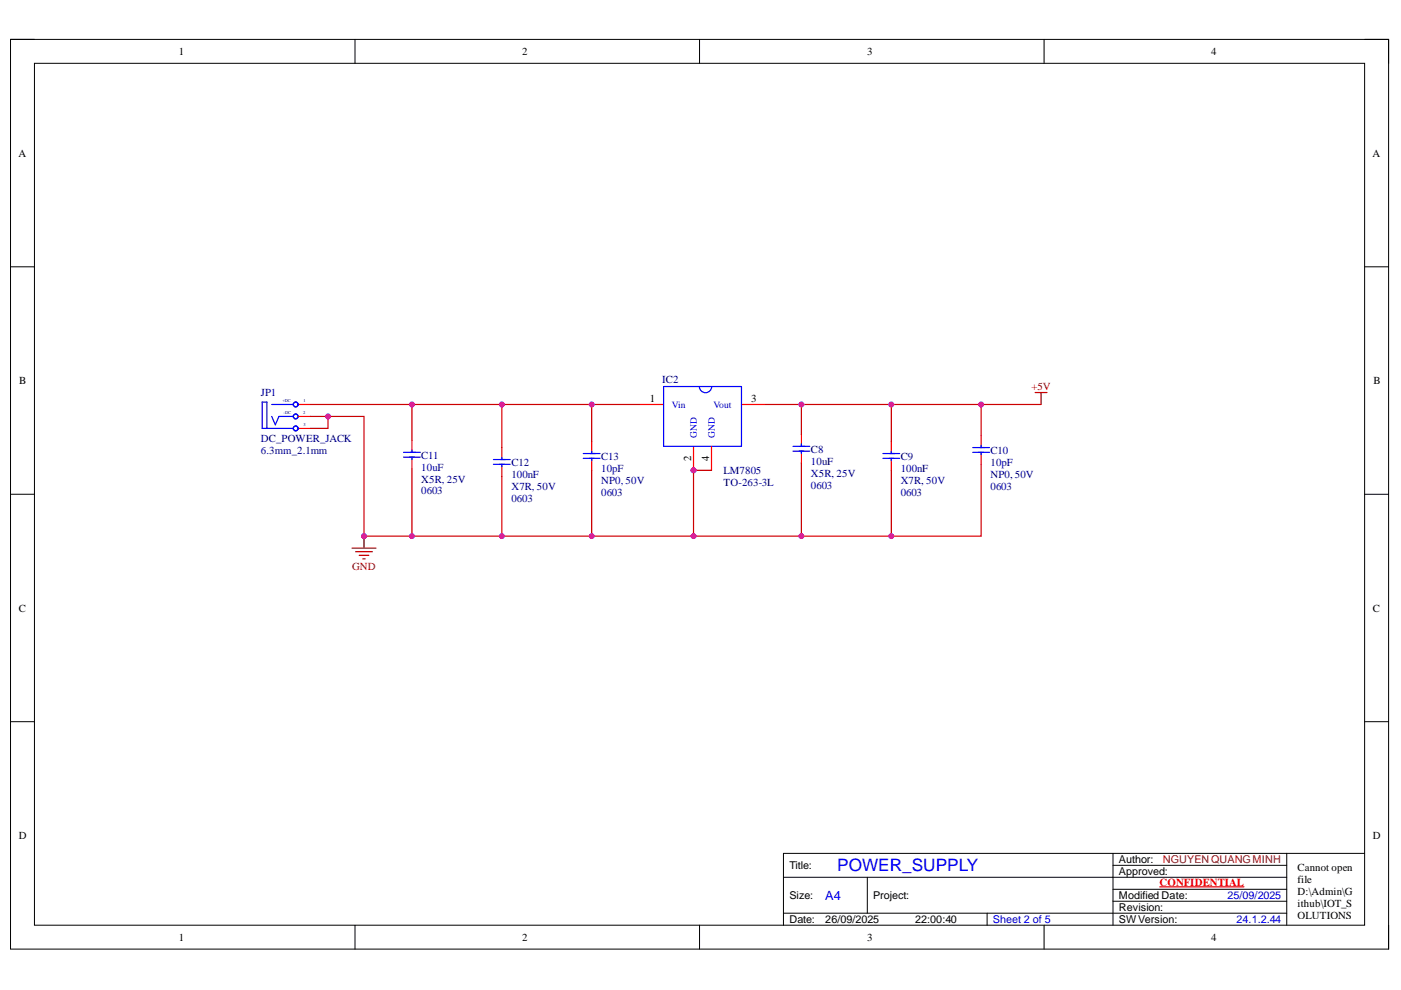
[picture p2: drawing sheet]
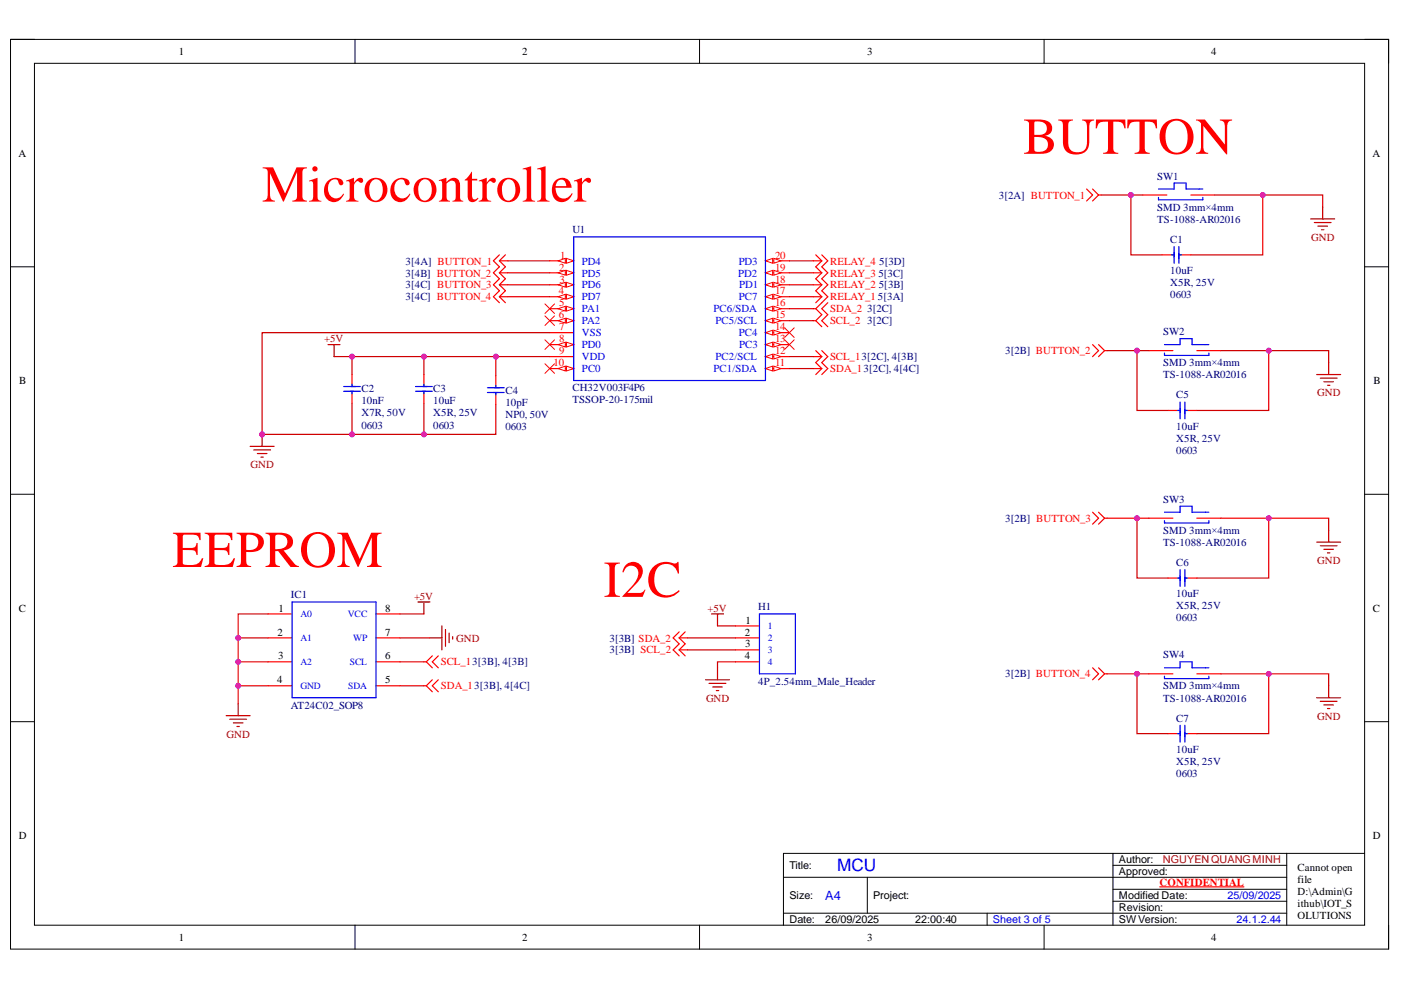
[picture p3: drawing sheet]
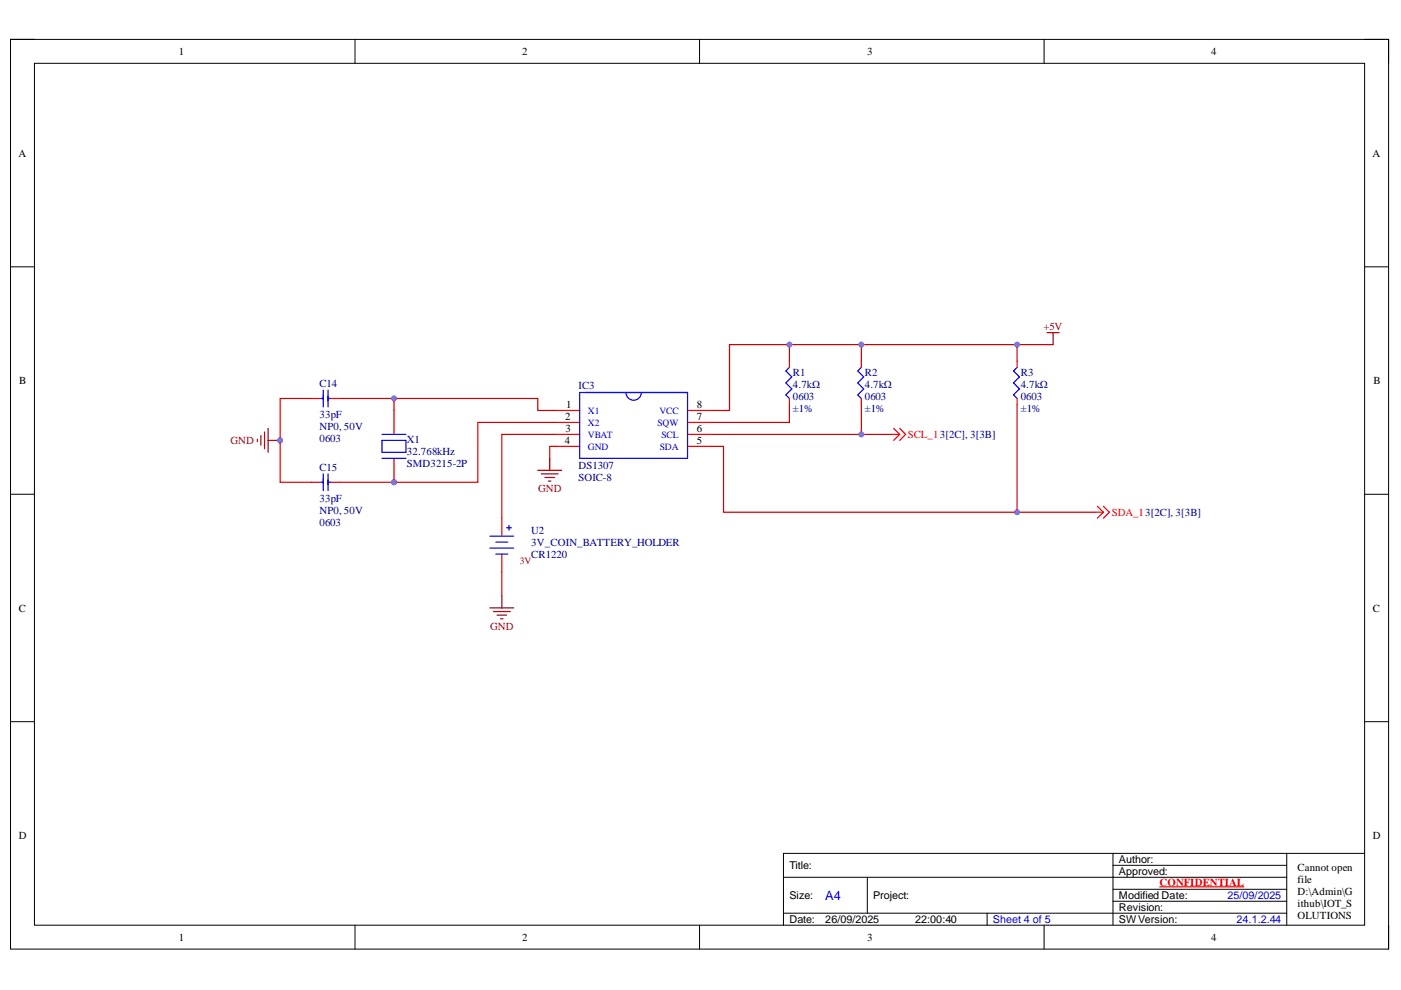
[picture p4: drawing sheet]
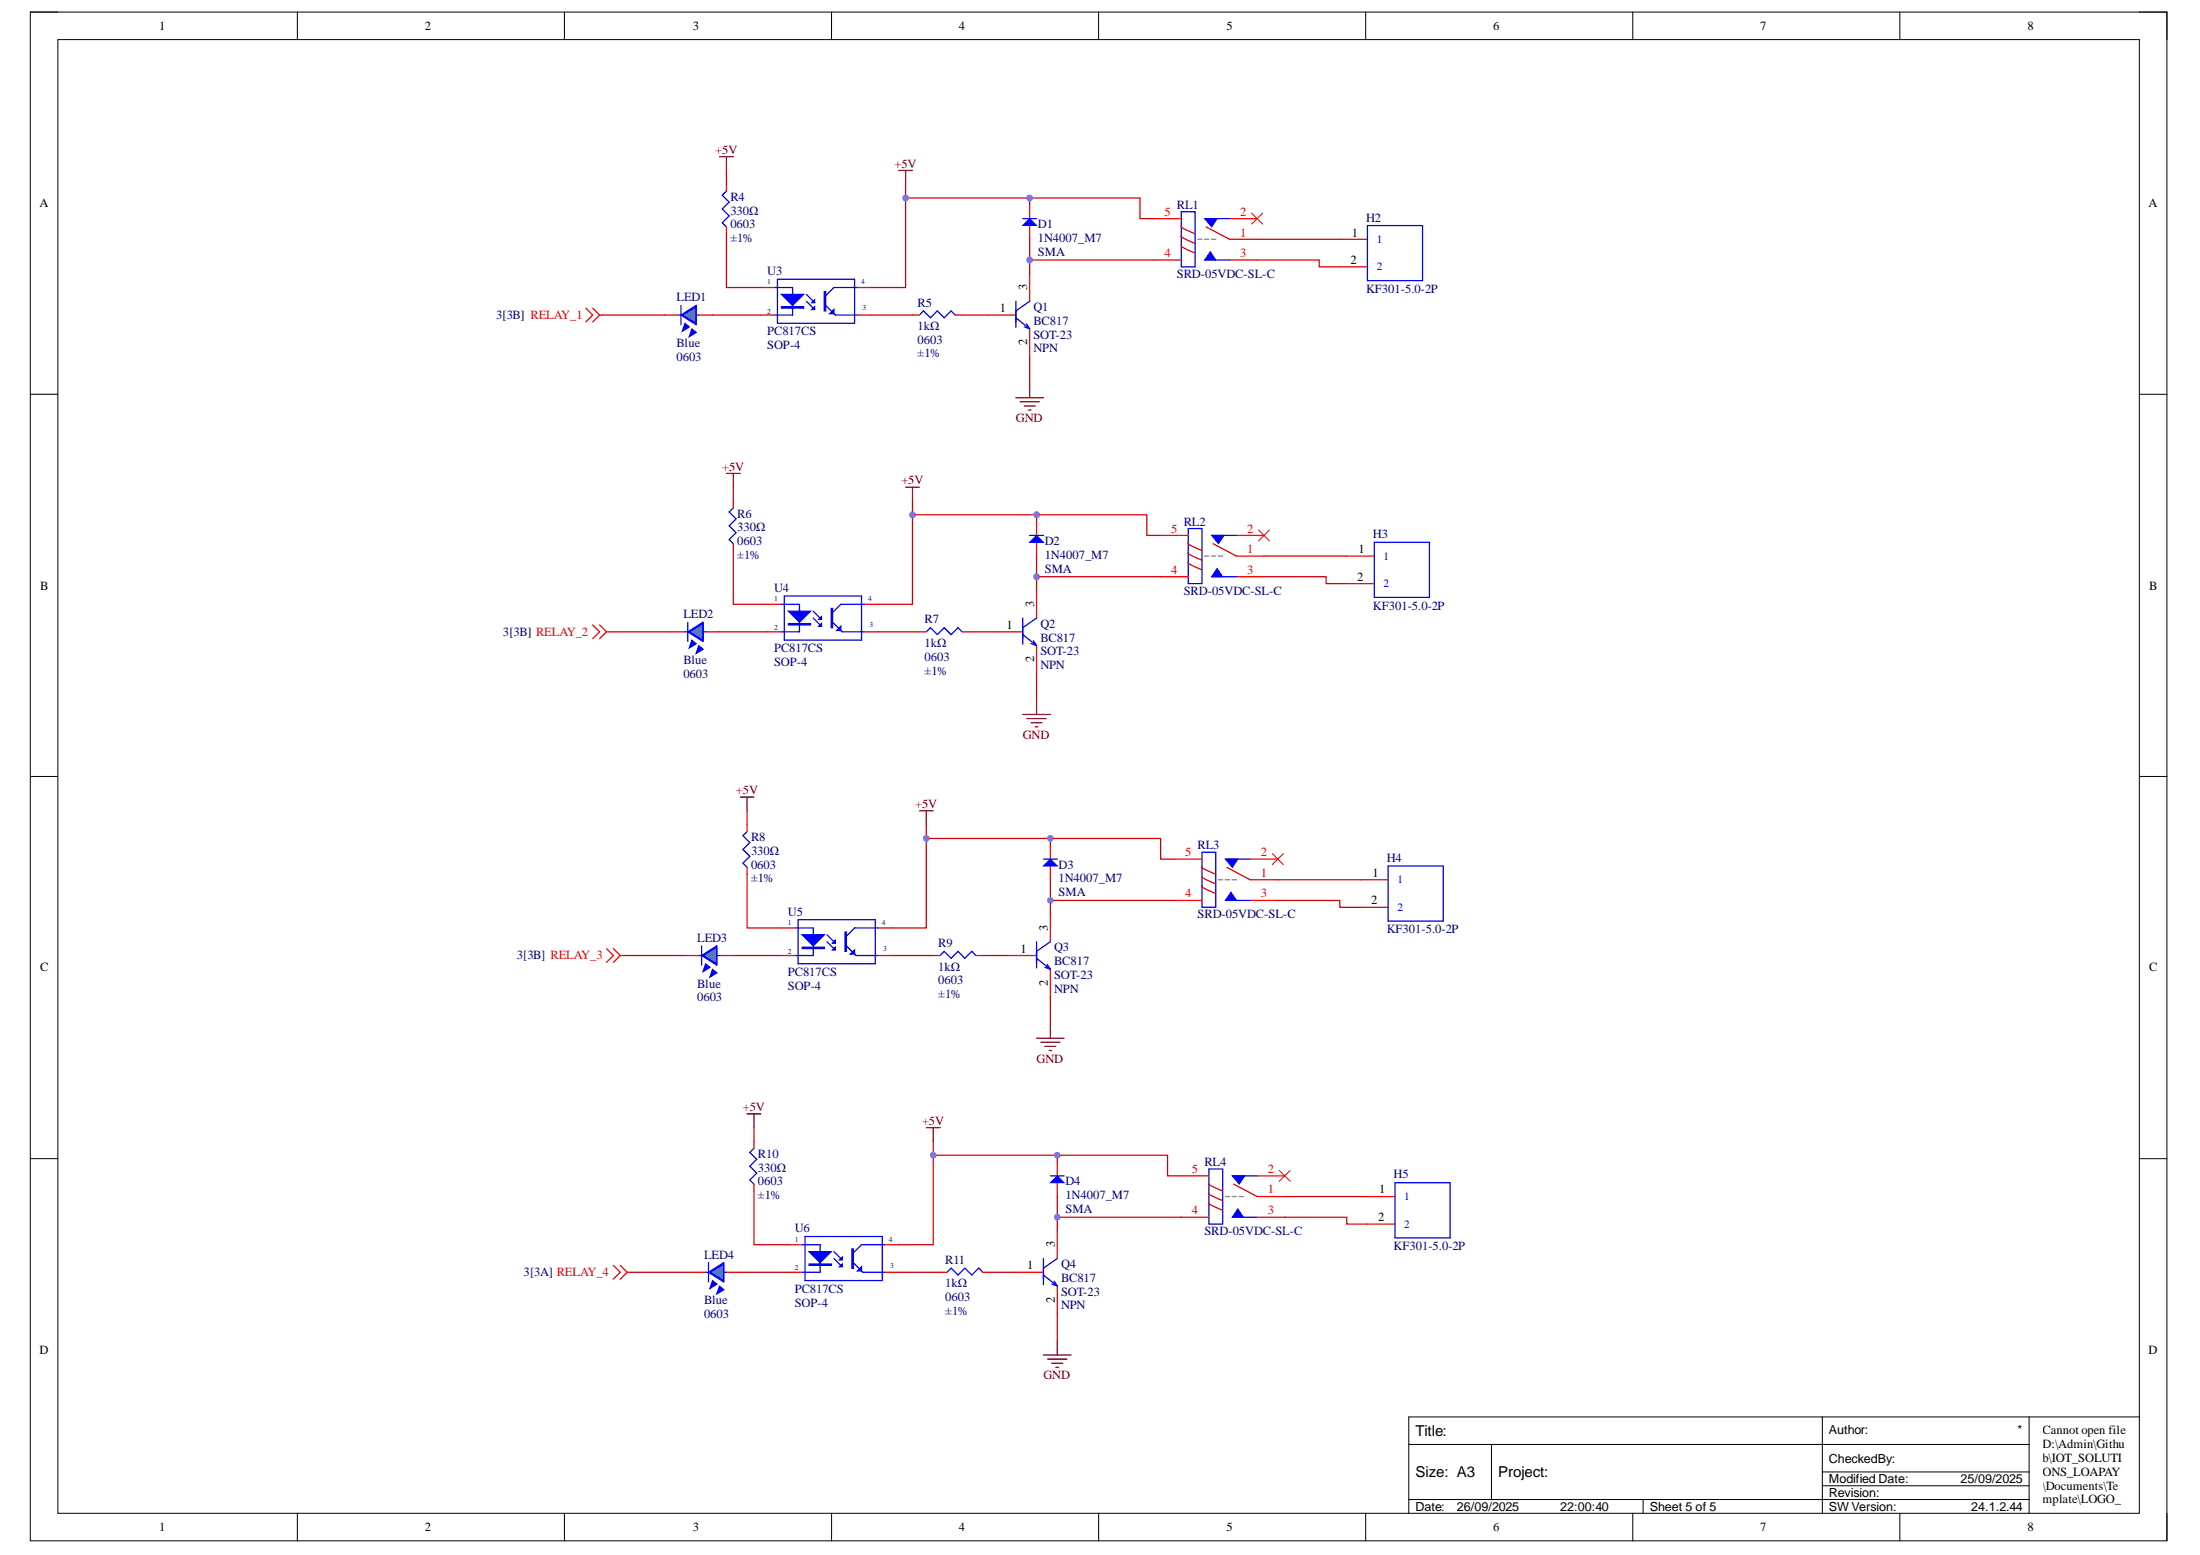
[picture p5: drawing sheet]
# Altium project CH32V003F4P6_ControlRelay.PrjPcb
5 sheets, 62 parts. Net scope: global (net labels, ports and power ports of the same name join across sheets).
Board files: PCB_V1.0.PcbDoc, Multi_Board_V1.0.PcbDoc
Sheets:
  REVISION_HISTORY.SchDoc
  POWER_SUPPLY.SchDoc
  MCU.SchDoc
  DS1307.SchDoc
  RELAY.SchDoc

## Sheet REVISION_HISTORY.SchDoc: REVISIONS HISTORY
size A3; SheetNumber: 1; SheetTotal: 5

## Sheet POWER_SUPPLY.SchDoc: POWER_SUPPLY
size A4; Author: NGUYEN QUANG MINH; Organization: My Company; Address1: Address Line 1; Address2: Address Line 2; Address3: Address Line 3; Address4: Address Line 4; SheetNumber: 2; SheetTotal: 5

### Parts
C8  10uF  Temperature Coefficient: X5R, 25V  Package: 0603  [C0603]
C9  100nF  Temperature Coefficient: X7R, 50V  Package: 0603  [C0603]
C10  10pF  Temperature Coefficient: NP0, 50V  Package: 0603  [C0603]
C11  10uF  Temperature Coefficient: X5R, 25V  Package: 0603  [C0603]
C12  100nF  Temperature Coefficient: X7R, 50V  Package: 0603  [C0603]
C13  10pF  Temperature Coefficient: NP0, 50V  Package: 0603  [C0603]
IC2  LM7805  [TO-263-3L]
JP1  DC_POWER_JACK  Reference: 6.3mm_2.1mm  [DC_POWER_JACK_6.3mm_2.1mm]

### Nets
+5V: C8.2 C9.2 C10.2 IC2.3(Vout)
GND: C8.1 C9.1 C10.1 C11.1 C12.1 C13.1 IC2.2(GND) IC2.4(GND) JP1.2(TN) JP1.3(S)
NetC11_2: C11.2 C12.2 C13.2 IC2.1(Vin) JP1.1(T)

## Sheet MCU.SchDoc: MCU
size A4; Author: NGUYEN QUANG MINH; Organization: My Company; Address1: Address Line 1; Address2: Address Line 2; Address3: Address Line 3; Address4: Address Line 4; SheetNumber: 3; SheetTotal: 5

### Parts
C1  10uF  Temperature Coefficient: X5R, 25V  Package: 0603  [C0603]
C2  10nF  Temperature Coefficient: X7R, 50V  Package: 0603  [C0603]
C3  10uF  Temperature Coefficient: X5R, 25V  Package: 0603  [C0603]
C4  10pF  Temperature Coefficient: NP0, 50V  Package: 0603  [C0603]
C5  10uF  Temperature Coefficient: X5R, 25V  Package: 0603  [C0603]
C6  10uF  Temperature Coefficient: X5R, 25V  Package: 0603  [C0603]
C7  10uF  Temperature Coefficient: X5R, 25V  Package: 0603  [C0603]
H1  4P_2.54mm_Male_Header  [4P, 2,54mm, MALE HEADER]
IC1  AT24C02_SOP8  [SOP-8]
SW1  SMD 3mm×4mm  Mfr. Part: TS-1088-AR02016  [ROUND_BUTTON_SMD 3*4mm]
SW2  SMD 3mm×4mm  Mfr. Part: TS-1088-AR02016  [ROUND_BUTTON_SMD 3*4mm]
SW3  SMD 3mm×4mm  Mfr. Part: TS-1088-AR02016  [ROUND_BUTTON_SMD 3*4mm]
SW4  SMD 3mm×4mm  Mfr. Part: TS-1088-AR02016  [ROUND_BUTTON_SMD 3*4mm]
U1  CH32V003F4P6  Package: TSSOP-20-175mil  [TSSOP-20]

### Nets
+5V: C2.2 C3.2 C4.2 H1.1 IC1.8(VCC) U1.9(VDD)
GND: C1.2 C2.1 C3.1 C4.1 C5.2 C6.2 C7.2 H1.4 IC1.1(A0) IC1.2(A1) IC1.3(A2) IC1.4(GND) IC1.7(WP) SW1.2 SW2.2 SW3.2 SW4.2 U1.7(VSS)
BUTTON_1: C1.1 SW1.1 U1.1(PD4) ; off-sheet BUTTON_1
BUTTON_2: C5.1 SW2.1 U1.2(PD5) ; off-sheet BUTTON_2
BUTTON_3: C6.1 SW3.1 U1.3(PD6) ; off-sheet BUTTON_3
BUTTON_4: C7.1 SW4.1 U1.4(PD7) ; off-sheet BUTTON_4
RELAY_1: U1.17(PC7) ; off-sheet RELAY_1
RELAY_2: U1.18(PD1) ; off-sheet RELAY_2
RELAY_3: U1.19(PD2) ; off-sheet RELAY_3
RELAY_4: U1.20(PD3) ; off-sheet RELAY_4
SCL_1: IC1.6(SCL) U1.12(PC2) ; off-sheet SCL_1
SCL_2: H1.3 U1.15(PC5) ; off-sheet SCL_2
SDA_1: IC1.5(SDA) U1.11(PC1) ; off-sheet SDA_1
SDA_2: H1.2 U1.16(PC6) ; off-sheet SDA_2

Not connected (* = marked no-connect by the designer): U1 5(PA1)* 6(PA2)* 8(PD0)* 10(PC0)* 13(PC3)* 14(PC4)*

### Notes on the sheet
- (near SW1) BUTTON
- Microcontroller
- (near IC1) EEPROM
- I2C

## Sheet DS1307.SchDoc
size A4; Organization: My Company; Address1: Address Line 1; Address2: Address Line 2; Address3: Address Line 3; Address4: Address Line 4; SheetNumber: 4; SheetTotal: 5

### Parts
C14  33pF  Temperature Coefficient: NP0, 50V  Package: 0603  [C0603]
C15  33pF  Temperature Coefficient: NP0, 50V  Package: 0603  [C0603]
IC3  DS1307  [SOIC-8]
R1  4.7kΩ  Package: 0603  Tolerance: ±1%  [R0603]
R2  4.7kΩ  Package: 0603  Tolerance: ±1%  [R0603]
R3  4.7kΩ  Package: 0603  Tolerance: ±1%  [R0603]
U2  3V_COIN_BATTERY_HOLDER  Battery Type: CR1220  [3V_COIN_BATERRY_HOLDER_CR1220]
X1  32.768kHz  [SMD3215-2P]

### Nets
+5V: IC3.8(VCC) R1.2 R2.2 R3.2
GND: C14.2 C15.2 IC3.4(GND) U2.2
SCL_1: IC3.6(SCL) R2.1 ; off-sheet SCL_1
SDA_1: IC3.5(SDA) R3.1 ; off-sheet SDA_1
NetC14_1: C14.1 IC3.1(X1) X1.2
NetC15_1: C15.1 IC3.2(X2) X1.1
NetIC3_3: IC3.3(VBAT) U2.1
NetIC3_7: IC3.7(SQW) R1.1

## Sheet RELAY.SchDoc
size A3; Organization: My Company; Address1: Address Line 1; Address2: Address Line 2; Address3: Address Line 3; Address4: Address Line 4; SheetNumber: 5; SheetTotal: 5

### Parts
D1  1N4007_M7  Package: SMA  [SMA(DO-214AC)]
D2  1N4007_M7  Package: SMA  [SMA(DO-214AC)]
D3  1N4007_M7  Package: SMA  [SMA(DO-214AC)]
D4  1N4007_M7  Package: SMA  [SMA(DO-214AC)]
H2  KF301-5.0-2P  [CONN-TH_P5.00_KF301-5.0-2P]
H3  KF301-5.0-2P  [CONN-TH_P5.00_KF301-5.0-2P]
H4  KF301-5.0-2P  [CONN-TH_P5.00_KF301-5.0-2P]
H5  KF301-5.0-2P  [CONN-TH_P5.00_KF301-5.0-2P]
LED1  Blue  Package: 0603  [LED0603_BLUE]
LED2  Blue  Package: 0603  [LED0603_BLUE]
LED3  Blue  Package: 0603  [LED0603_BLUE]
LED4  Blue  Package: 0603  [LED0603_BLUE]
Q1  BC817  Type: NPN  [SOT-23]
Q2  BC817  Type: NPN  [SOT-23]
Q3  BC817  Type: NPN  [SOT-23]
Q4  BC817  Type: NPN  [SOT-23]
R4  330Ω  Package: 0603  Tolerance: ±1%  [R0603]
R5  1kΩ  Package: 0603  Tolerance: ±1%  [R0603]
R6  330Ω  Package: 0603  Tolerance: ±1%  [R0603]
R7  1kΩ  Package: 0603  Tolerance: ±1%  [R0603]
R8  330Ω  Package: 0603  Tolerance: ±1%  [R0603]
R9  1kΩ  Package: 0603  Tolerance: ±1%  [R0603]
R10  330Ω  Package: 0603  Tolerance: ±1%  [R0603]
R11  1kΩ  Package: 0603  Tolerance: ±1%  [R0603]
RL1  SRD-05VDC-SL-C  [Through Hole,15.6x19.2mm]
RL2  SRD-05VDC-SL-C  [Through Hole,15.6x19.2mm]
RL3  SRD-05VDC-SL-C  [Through Hole,15.6x19.2mm]
RL4  SRD-05VDC-SL-C  [Through Hole,15.6x19.2mm]
U3  PC817CS  [SOP-4]
U4  PC817CS  [SOP-4]
U5  PC817CS  [SOP-4]
U6  PC817CS  [SOP-4]

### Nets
+5V: D1.1 D2.1 D3.1 D4.1 R4.2 R6.2 R8.2 R10.2 RL1.5 RL2.5 RL3.5 RL4.5 U3.4(C) U4.4(C) U5.4(C) U6.4(C)
GND: Q1.2(E) Q2.2(E) Q3.2(E) Q4.2(E)
RELAY_1: LED1.2 ; off-sheet RELAY_1
RELAY_2: LED2.2 ; off-sheet RELAY_2
RELAY_3: LED3.2 ; off-sheet RELAY_3
RELAY_4: LED4.2 ; off-sheet RELAY_4
NetD1_2: D1.2 Q1.3(C) RL1.4
NetD2_2: D2.2 Q2.3(C) RL2.4
NetD3_2: D3.2 Q3.3(C) RL3.4
NetD4_2: D4.2 Q4.3(C) RL4.4
NetH2_1: H2.1 RL1.1
NetH2_2: H2.2 RL1.3
NetH3_1: H3.1 RL2.1
NetH3_2: H3.2 RL2.3
NetH4_1: H4.1 RL3.1
NetH4_2: H4.2 RL3.3
NetH5_1: H5.1 RL4.1
NetH5_2: H5.2 RL4.3
NetLED1_1: LED1.1 U3.2(K)
NetLED2_1: LED2.1 U4.2(K)
NetLED3_1: LED3.1 U5.2(K)
NetLED4_1: LED4.1 U6.2(K)
NetQ1_1: Q1.1(B) R5.2
NetQ2_1: Q2.1(B) R7.2
NetQ3_1: Q3.1(B) R9.2
NetQ4_1: Q4.1(B) R11.2
NetR4_1: R4.1 U3.1(A)
NetR5_1: R5.1 U3.3(E)
NetR6_1: R6.1 U4.1(A)
NetR7_1: R7.1 U4.3(E)
NetR8_1: R8.1 U5.1(A)
NetR9_1: R9.1 U5.3(E)
NetR10_1: R10.1 U6.1(A)
NetR11_1: R11.1 U6.3(E)

Not connected (* = marked no-connect by the designer): RL1 2*; RL2 2*; RL3 2*; RL4 2*

## Nets that join several sheets
+5V: POWER_SUPPLY (C8.2 C9.2 C10.2 IC2.3), MCU (6 pins), DS1307 (IC3.8 R1.2 R2.2 R3.2), RELAY (16 pins)
GND: POWER_SUPPLY (10 pins), MCU (18 pins), DS1307 (C14.2 C15.2 IC3.4 U2.2), RELAY (Q1.2 Q2.2 Q3.2 Q4.2)
RELAY_1: MCU (U1.17), RELAY (LED1.2)
RELAY_2: MCU (U1.18), RELAY (LED2.2)
RELAY_3: MCU (U1.19), RELAY (LED3.2)
RELAY_4: MCU (U1.20), RELAY (LED4.2)
SCL_1: MCU (IC1.6 U1.12), DS1307 (IC3.6 R2.1)
SDA_1: MCU (IC1.5 U1.11), DS1307 (IC3.5 R3.1)
